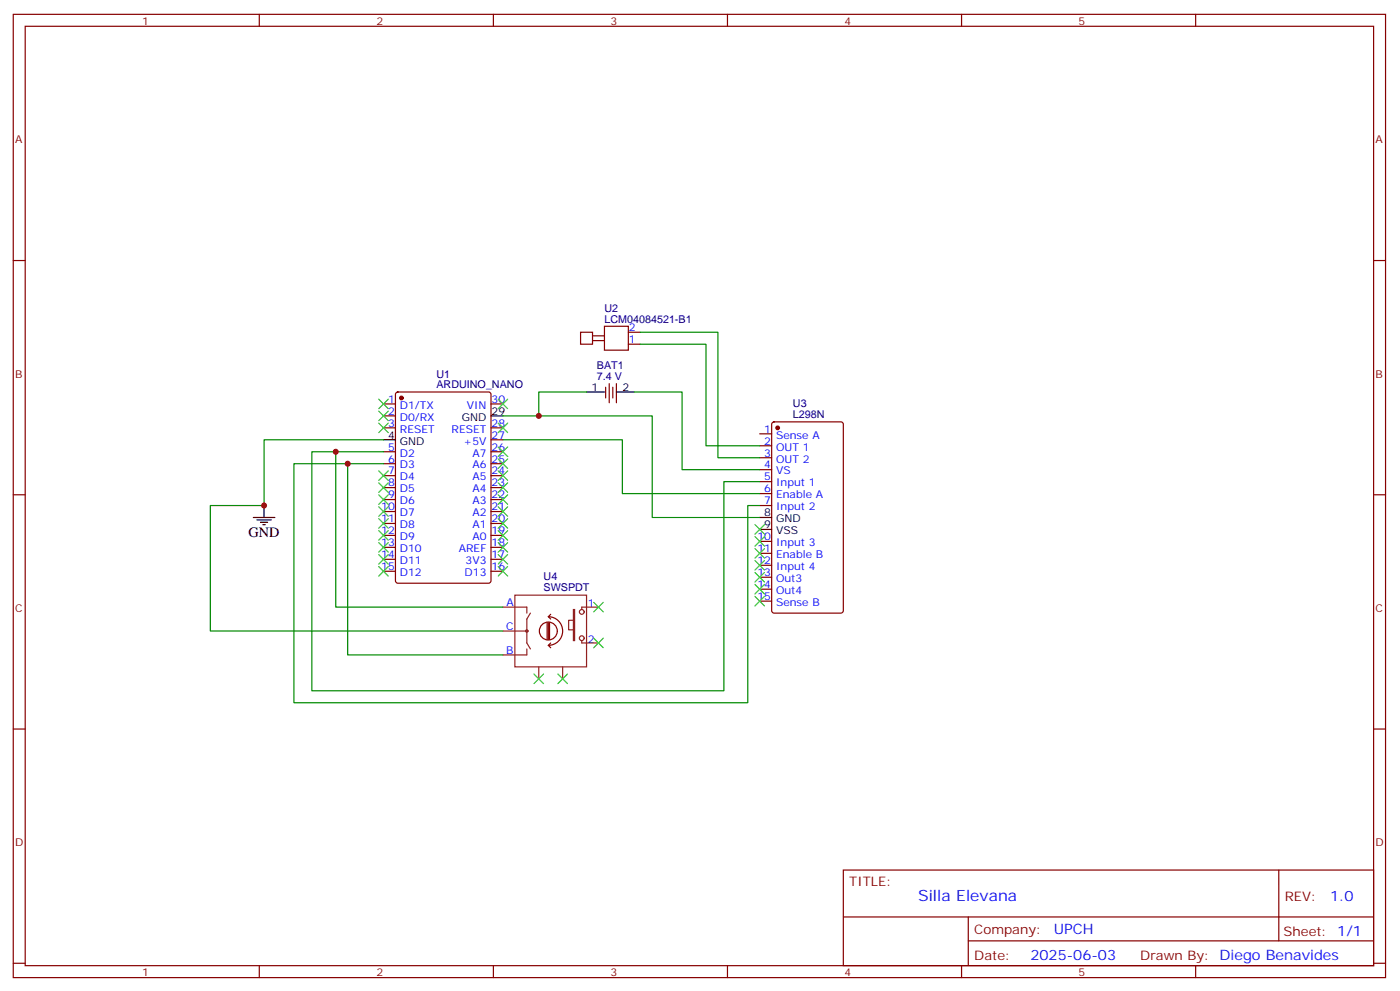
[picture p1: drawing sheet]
<svg xmlns="http://www.w3.org/2000/svg" width="414mm" height="293mm" viewBox="0 0 414 293" stroke-linecap="round" stroke-linejoin="round" font-family="sans-serif">
<g fill="none" stroke="#870000" stroke-width=".35">
<path d="M3.9 4.2h405.4v284.4h-405.4zM7.4 7.8h398.3v277.2h-398.3zM76.6 4.2v3.6M145.7 4.2v3.6M214.9 4.2v3.6M284 4.2v3.6M353.2 4.2v3.6M3.9 76.9h3.5M405.7 76.9h3.6M185.6 98.1h3.5M113.3 119.2h3.5M117 115.9l.5-.2h26.8l.7 .4v55.3l-.4 .7-27.1 .1-.6-.5-.1-55.3z"/>
<path d="M145 119.2h3.6M178.9 114.3v3.2M180 113.2v5.7M181 114.3v3.2M182.1 113.2v5.7M185.6 101.6h3.5M113.3 122.8h3.5M113.3 126.3h3.5M113.3 133.3h3.5M113.3 136.9h3.5M145 126.3h3.6M145 133.3h3.6"/>
<path d="M145 136.9h3.6M145 129.8h3.6M224.4 128.1h3.5M224.4 131.6h3.5M224.4 135.1h3.5M224.4 138.6h3.5M228.2 124.7l.4-.2h19.8l.6 .5 .1 55.3-.5 .6-20 .1-.6-.5-.1-55.3zM3.9 146h3.5M113.3 140.4h3.5M113.3 143.9h3.5M113.3 147.5h3.5M113.3 151h3.5"/>
<path d="M113.3 154.5h3.5M113.3 158h3.5M145 140.4h3.6M145 143.9h3.6M145 147.5h3.6M145 151h3.6M145 154.5h3.6M145 158h3.6M224.4 142.2h3.5M224.4 145.7h3.5M224.4 149.2h3.5M224.4 159.8h3.5"/>
<path d="M405.7 146h3.6M113.3 161.6h3.5M113.3 165.1h3.5M113.3 168.6h3.5M145 161.6h3.6M145 165.1h3.6M145 168.6h3.6M224.4 163.3h3.5M224.4 166.9h3.5M224.4 170.4h3.5M224.4 173.9h3.5M224.4 177.4h3.5"/>
<path d="M3.9 215.2h3.5M405.7 215.2h3.6M249.1 256.8h156.6v28.2h-156.6zM377.7 256.8v20.9M249.1 270.7h156.5M286 277.7h119.6M286 270.7v14.1M3.9 284.3h3.5M76.6 285v3.6M145.7 285v3.6M214.9 285v3.6M284 285v3.6"/>
<path d="M353.2 285v3.6M405.7 284.3h3.6"/>
</g>
<g fill="#870000" stroke="#870000" stroke-width=".35">
<circle cx="118.6" cy="117.5" r=".53"/>
<circle cx="229.7" cy="126.3" r=".53"/>
</g>
<path d="M173.2 115.7h5.3M182.1 115.7h5.3M113.3 129.8h3.5M145 122.8h3.6M74.8 152.8h6.4M75.9 153.5h4.2M76.9 154.2h2.2M77.6 154.9h.8M78 149.2v3.6M224.4 152.8h3.5M224.4 156.3h3.5" fill="none" stroke="#000" stroke-width=".35"/>
<path d="M189.1 98.1h23v37h12.3M173.2 115.7h-14.1v7.1M187.4 115.7h14.1v22.9h22.9M189.1 101.6h19.4v30h15.9M99.2 133.3h-7.1v70.6h121.7v-61.7h10.6M102.7 136.9h-15.9v70.5h134.1v-58.2h3.5M113.3 129.8h-35.3v19.4h-15.9v37.1h86.5M113.3 136.9h-10.6v56.4h45.9M113.3 133.3h-14.1v45.9h49.4M148.6 122.8h44.1v30h31.7M148.6 129.8h35.2v15.9h40.6" fill="none" stroke="#008700" stroke-width=".35"/>
<path d="M171.5 98.1h3.5v3.5h-3.5zM175 99.1h3.5M178.5 96.3h7.1v7.1h-7.1zM175 100.5h3.5" fill="none" stroke="#800000" stroke-width=".35"/>
<g fill="none" stroke="#8c2424" stroke-width=".35">
<path d="M148.6 179.2h7v1.8M152.1 175.7h21.1v21.1h-21.1zM169.4 179.9h.3v9.2h-.3zM176.8 179.2h-5v.7M148.6 186.3h7M155.6 191.6v1.7h-7M156.7 181l-1.1 1.7v7.1l1.1 1.8M159.1 196.8v3.6M166.2 196.8v3.6M169.4 183.1h-1.4v2.8h1.4M171.8 189.1v.7h5"/>
<circle cx="155.6" cy="186.3" r=".35"/>
<circle cx="171.8" cy="188.4" r=".71"/>
<circle cx="171.8" cy="180.6" r=".71"/>
</g>
<path d="M161.6 183.8v4.9M162 182a4.2 4.2 0 0 1 4.2 4.3 4.2 4.2 0 0 1-4.2 4.2M162 190.5l.7 .7M162 183.8v4.9M162 182l.7 .7M162.3 183.8v4.9M162.7 189.8l-.7 .7M162.7 181.3l-.7 .7M164.6 186.3a2.65 2.65 0 0 0-3.7-2.4 2.65 2.65 0 0 0-.7 4.4 2.65 2.65 0 0 0 4.3-1.3l.1-.6" fill="none" stroke="#850000" stroke-width=".35"/>
<g fill="none" stroke="#3c3" stroke-width=".35">
<path d="M111.9 117.8l2.8 2.9M114.7 117.8l-2.8 2.9M147.1 117.8l2.9 2.9M150 117.8l-2.9 2.9M111.9 139l2.8 2.8M111.9 124.9l2.8 2.8M111.9 121.4l2.8 2.8M114.7 139l-2.8 2.8M114.7 124.9l-2.8 2.8M114.7 121.4l-2.8 2.8M147.1 124.9l2.9 2.8M147.1 131.9l2.9 2.9"/>
<path d="M147.1 135.5l2.9 2.8M147.1 139l2.9 2.8M150 124.9l-2.9 2.8M150 131.9l-2.9 2.9M150 135.5l-2.9 2.8M150 139l-2.9 2.8M111.9 156.6l2.8 2.9M111.9 153.1l2.8 2.8M111.9 149.6l2.8 2.8M111.9 146l2.8 2.9M111.9 142.5l2.8 2.8M114.7 153.1l-2.8 2.8"/>
<path d="M114.7 156.6l-2.8 2.9M114.7 149.6l-2.8 2.8M114.7 146l-2.8 2.9M114.7 142.5l-2.8 2.8M147.1 142.5l2.9 2.8M147.1 146l2.9 2.9M147.1 149.6l2.9 2.8M147.1 153.1l2.9 2.8M147.1 156.6l2.9 2.9M150 142.5l-2.9 2.8M150 146l-2.9 2.9M150 149.6l-2.9 2.8"/>
<path d="M150 153.1l-2.9 2.8M150 156.6l-2.9 2.9M223 154.9l2.8 2.8M223 158.4l2.8 2.8M225.8 154.9l-2.8 2.8M225.8 158.4l-2.8 2.8M111.9 167.2l2.8 2.8M111.9 160.2l2.8 2.8M111.9 163.7l2.8 2.8M114.7 160.2l-2.8 2.8M114.7 167.2l-2.8 2.8M114.7 163.7l-2.8 2.8"/>
<path d="M147.1 160.2l2.9 2.8M147.1 163.7l2.9 2.8M147.1 167.2l2.9 2.8M150 160.2l-2.9 2.8M150 163.7l-2.9 2.8M150 167.2l-2.9 2.8M175.4 177.8l2.8 2.8M178.2 177.8l-2.8 2.8M223 161.9l2.8 2.8M223 165.5l2.8 2.8M223 169l2.8 2.8M223 172.5l2.8 2.8"/>
<path d="M223 176l2.8 2.9M225.8 161.9l-2.8 2.8M225.8 165.5l-2.8 2.8M225.8 169l-2.8 2.8M225.8 172.5l-2.8 2.8M225.8 176l-2.8 2.9M157.7 199l2.8 2.8M160.5 199l-2.8 2.8M164.8 199l2.8 2.8M167.6 199l-2.8 2.8M175.4 188.4l2.8 2.8M178.2 188.4l-2.8 2.8"/>
</g>
<g fill="#c00">
<circle cx="78" cy="149.2" r=".88"/>
<circle cx="99.2" cy="133.3" r=".88"/>
<circle cx="102.7" cy="136.9" r=".88"/>
<circle cx="159.1" cy="122.8" r=".88"/>
</g>
<text font-size="4.6" fill="#00f" x="271.2" y="265.8">Silla Elevana</text>
<text font-size="4.2" x="73.4" y="158.4">GND</text>
<g font-size="4.2" fill="#00f">
<text x="392.9" y="266.1">1.0</text>
<text x="311.3" y="275.6">UPCH</text>
<text x="304.3" y="283.4">2025-06-03</text>
</g>
<g font-size="3.9" fill="#800">
<text x="250.9" y="261.4">TITLE:</text>
<text x="379.5" y="266.1">REV:</text>
<text x="287.8" y="275.6">Company:</text>
<text x="379.1" y="276.2">Sheet: 1/1</text>
<text x="287.8" y="283.3">Date:</text>
<text x="336.8" y="283.4">Drawn By: Diego Benavides</text>
</g>
<g font-size="3.2" fill="#800">
<text x="42" y="7.2">1</text>
<text x="111.2" y="7.2">2</text>
<text x="180.3" y="7.2">3</text>
<text x="249.4" y="7.2">4</text>
<text x="318.6" y="7.2">5</text>
<text x="4.4" y="42.3">A</text>
<text x="406.3" y="42.3">A</text>
<text x="4.4" y="111.5">B</text>
<text x="406.3" y="111.5">B</text>
<text x="4.4" y="180.6">C</text>
<text x="406.3" y="180.6">C</text>
<text x="4.4" y="249.8">D</text>
<text x="406.3" y="249.8">D</text>
<text x="42" y="288">1</text>
<text x="111.2" y="288">2</text>
<text x="180.3" y="288">3</text>
<text x="249.4" y="288">4</text>
<text x="318.6" y="288">5</text>
</g>
<g font-size="3.2" fill="#000080">
<text x="178.6" y="95.2">LCM04084521-B1</text>
<text x="178.6" y="92">U2</text>
<text x="128.9" y="111.6">U1</text>
<text x="176.3" y="112.2">7.4 V</text>
<text x="176.3" y="109">BAT1</text>
<text x="128.9" y="114.5">ARDUINO_NANO</text>
<text x="234.2" y="123.4">L298N</text>
<text x="234.2" y="120.1">U3</text>
<text x="160.6" y="171.3">U4</text>
<text x="160.6" y="174.5">SWSPDT</text>
</g>
<g font-size="3.2" fill="#00f">
<text x="185.8" y="101.2">1</text>
<text x="185.8" y="97.7">2</text>
<text x="114.6" y="118.9">1</text>
<text x="145.2" y="118.9">30</text>
<text x="114.6" y="122.4">2</text>
<text x="114.6" y="125.9">3</text>
<text x="118.1" y="120.7">D1/TX</text>
<text x="118.1" y="124.2">D0/RX</text>
<text x="137.8" y="120.7">VIN</text>
<text x="145.2" y="125.9">28</text>
<text x="118.1" y="127.7">RESET</text>
<text x="133.4" y="127.7">RESET</text>
<text x="136.9" y="131.2">+5V</text>
<text x="145.2" y="129.5">27</text>
<text x="225.7" y="127.7">1</text>
<text x="225.7" y="131.2">2</text>
<text x="229.2" y="129.5">Sense A</text>
<text x="114.6" y="133">5</text>
<text x="114.6" y="136.5">6</text>
<text x="118.1" y="134.8">D2</text>
<text x="139.5" y="134.8">A7</text>
<text x="145.2" y="136.5">25</text>
<text x="145.2" y="133">26</text>
<text x="225.7" y="134.8">3</text>
<text x="229.2" y="133">OUT 1</text>
<text x="229.2" y="136.5">OUT 2</text>
<text x="114.6" y="140.1">7</text>
<text x="114.6" y="143.6">8</text>
<text x="118.1" y="138.3">D3</text>
<text x="118.1" y="141.8">D4</text>
<text x="139.5" y="141.8">A5</text>
<text x="139.5" y="138.3">A6</text>
<text x="145.2" y="143.6">23</text>
<text x="145.2" y="140.1">24</text>
<text x="225.7" y="138.3">4</text>
<text x="225.7" y="141.8">5</text>
<text x="229.2" y="140.1">VS</text>
<text x="229.2" y="143.6">Input 1</text>
<text x="114.6" y="147.1">9</text>
<text x="118.1" y="145.3">D5</text>
<text x="118.1" y="148.9">D6</text>
<text x="139.5" y="148.9">A3</text>
<text x="139.5" y="145.3">A4</text>
<text x="145.2" y="147.1">22</text>
<text x="225.7" y="145.3">6</text>
<text x="225.7" y="148.9">7</text>
<text x="229.2" y="147.1">Enable A</text>
<text x="112.6" y="150.6">10</text>
<text x="112.6" y="154.2">11</text>
<text x="118.1" y="152.4">D7</text>
<text x="118.1" y="155.9">D8</text>
<text x="139.5" y="155.9">A1</text>
<text x="139.5" y="152.4">A2</text>
<text x="145.2" y="154.2">20</text>
<text x="145.2" y="150.6">21</text>
<text x="229.2" y="150.6">Input 2</text>
<text x="112.6" y="157.7">12</text>
<text x="112.6" y="161.2">13</text>
<text x="118.1" y="159.5">D9</text>
<text x="139.5" y="159.5">A0</text>
<text x="145.2" y="161.2">18</text>
<text x="145.2" y="157.7">19</text>
<text x="223.7" y="159.5">10</text>
<text x="229.2" y="161.2">Input 3</text>
<text x="112.6" y="164.7">14</text>
<text x="118.1" y="163">D10</text>
<text x="118.1" y="166.5">D11</text>
<text x="135.5" y="163">AREF</text>
<text x="137.5" y="166.5">3V3</text>
<text x="145.2" y="164.7">17</text>
<text x="223.7" y="163">11</text>
<text x="223.7" y="166.5">12</text>
<text x="229.2" y="164.7">Enable B</text>
<text x="112.6" y="168.3">15</text>
<text x="118.1" y="170">D12</text>
<text x="137.2" y="170">D13</text>
<text x="145.2" y="168.3">16</text>
<text x="223.7" y="170">13</text>
<text x="223.7" y="173.6">14</text>
<text x="229.2" y="168.3">Input 4</text>
<text x="229.2" y="171.8">Out3</text>
<text x="149.6" y="178.9">A</text>
<text x="173.6" y="179.2">1</text>
<text x="223.7" y="177.1">15</text>
<text x="229.2" y="175.3">Out4</text>
<text x="229.2" y="178.9">Sense B</text>
<text x="149.5" y="185.9">C</text>
<text x="173.6" y="189.8">2</text>
<text x="149.6" y="193">B</text>
</g>
<g font-size="3.2">
<text x="174.8" y="115.4">1</text>
<text x="183.8" y="115.4">2</text>
<text x="136.4" y="124.2">GND</text>
<text x="145.2" y="122.4">29</text>
<text x="114.6" y="129.5">4</text>
<text x="118.1" y="131.2">GND</text>
<text x="225.7" y="152.4">8</text>
<text x="225.7" y="155.9">9</text>
<text x="229.2" y="154.2">GND</text>
<text x="229.2" y="157.7">VSS</text>
</g>
</svg>
